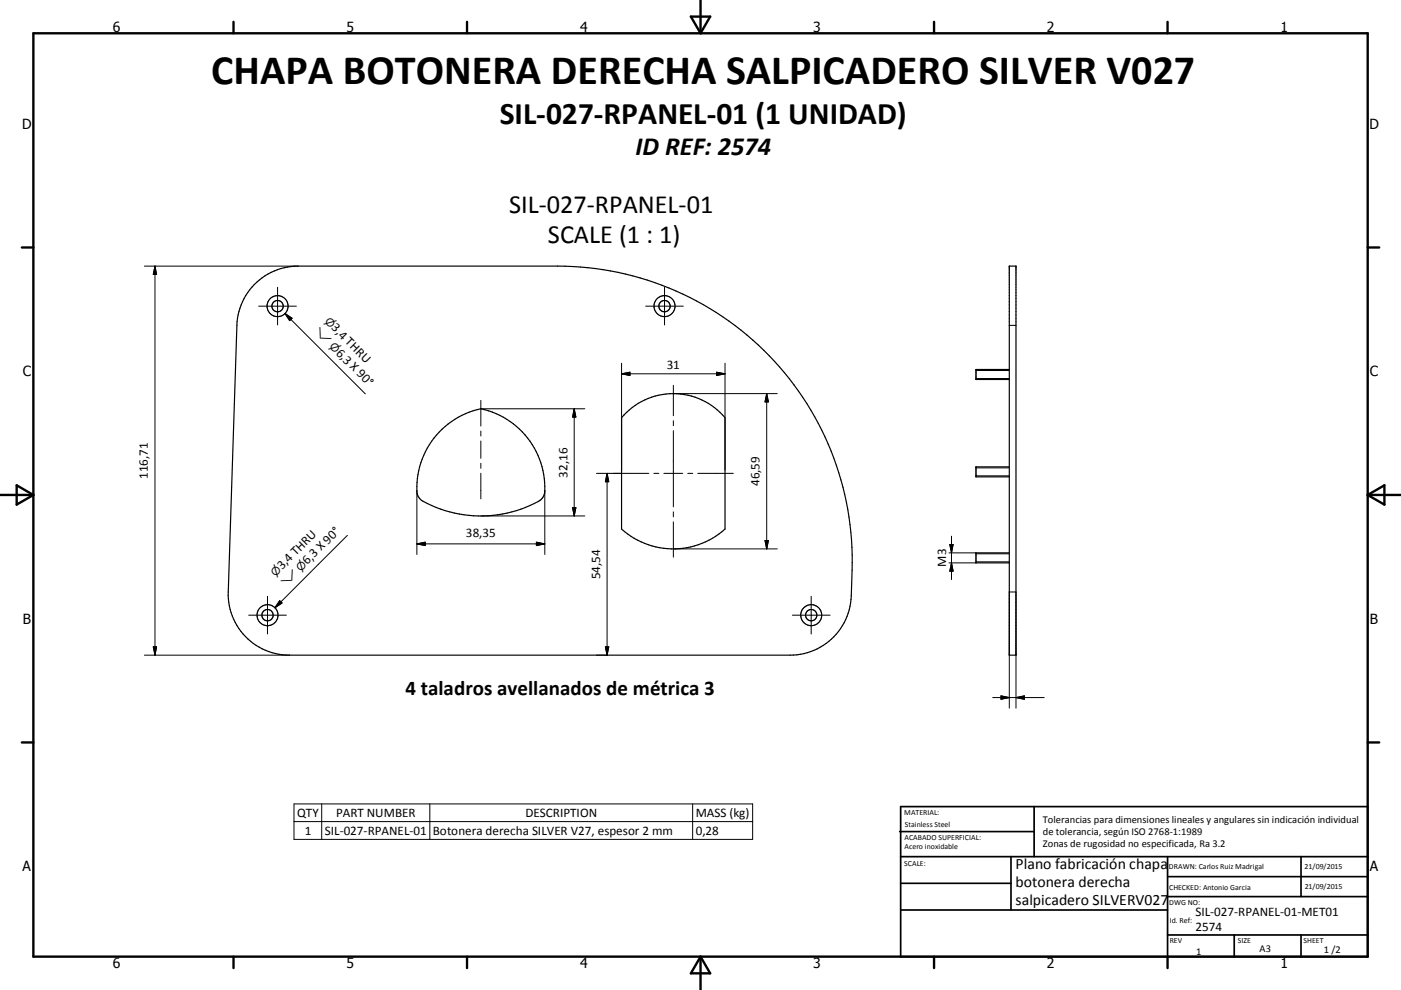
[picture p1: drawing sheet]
<svg xmlns="http://www.w3.org/2000/svg" width="420mm" height="297mm" viewBox="0 0 420 297" stroke-linecap="round" stroke-linejoin="round" font-family="sans-serif">
<g fill="none" stroke="#000" stroke-width=".36">
<path d="M302.6 79.8h2v116.8h-2zM76.2 85.4a18.5 18.5 0 0 1 13.2-5.6h77.7a88.4 88.4 0 0 1 88.4 91.3l-.3 7.7a18.4 18.4 0 0 1-18.3 17.8h-150.1a18.4 18.4 0 0 1-18.4-19l2.6-80a18.5 18.5 0 0 1 5.2-12.2zM302.6 110.8h-10v3.1h10M132.6 128.8a24 24 0 0 1 11.6-6.2 24 24 0 0 1 18.9 25.8l-.6 1.2a30 30 0 0 1-13.3 4.8 35.2 35.2 0 0 1-23.1-4.5 4.3 4.3 0 0 1-1.1-3.9 24.4 24.4 0 0 1 7.6-17.2zM187.9 123.7a20.2 20.2 0 0 1 29.5 1.6v33.4a23.2 23.2 0 0 1-31 0v-33.4zM302.6 140.1h-10v3h10M302.6 165.9h-10v3h10"/>
<circle cx="83.2" cy="91.8" r="3.2"/>
<circle cx="83.2" cy="91.8" r="1.7"/>
<circle cx="199.2" cy="91.8" r="1.7"/>
<circle cx="199.2" cy="91.8" r="3.2"/>
<circle cx="80.2" cy="184.6" r="3.2"/>
<circle cx="80.2" cy="184.6" r="1.7"/>
<circle cx="243.2" cy="184.6" r="1.69"/>
<circle cx="243.2" cy="184.6" r="3.1"/>
</g>
<g fill="none" stroke="#000" stroke-width=".3">
<path d="M43.3 79.8h46.1M46.5 79.8v116.8M46.5 79.8l.4 2.5h-.9zM77.5 91.9h11.4M83.2 86.2v11.3M85.4 94.1l24.1 24.1M85.4 94.1l2.2 1.4-.8 .7zM193.6 91.9h11.3M199.2 86.2v11.3M302.6 97.6h2M186.4 112.1h31M186.4 112.1l2.5-.4v1z"/>
<path d="M186.4 109v32M201.9 118.1h31.1M201.9 115.6v9.1M214.9 111.7l2.5 .4-2.5 .6zM217.4 109v32M229.9 118.1v46.6M229.9 118.1l.5 2.5h-1zM292.6 113.6h10M292.6 111.2h10M144.2 122.6h31.1M144.2 120.1v7.7M144.2 129.3v1.5"/>
<path d="M144.2 132.3v5.2M144.2 139v1.5M172.1 122.6v32.2M172.1 122.6l.6 2.5h-1zM201.9 126.2v1.5M201.9 129.2v22.9M125 147.2v19.1M144.2 154.8h31.1M144.2 142v7.7M163.3 147.2v19.1M171.7 152.3h1l-.6 2.5zM178.8 142h15.7"/>
<path d="M182 142v54.6M182 142l.5 2.5h-1zM196 142h1.5M199 142h5.7M201.9 153.6v1.5M201.9 156.6v10.6M206.2 142h1.5M209.2 142h10.7M292.6 142.8h10M292.6 140.4h10M80.2 178.9v11.3M104.2 160.6l-21.8 21.7"/>
<path d="M125 163.2h38.3M125 163.2l2.5-.5v1zM160.8 162.7l2.5 .5-2.5 .5zM201.9 164.7h31.1M229.4 162.2h1l-.5 2.5zM243.2 178.9v11.3M284.5 168.9h8.1M284.5 165.9h8.1M284.8 163.4h1l-.5 2.5zM285.3 160.9v13M285.3 168.9l.5 2.5h-1zM292.6 168.6h10"/>
<path d="M292.6 166.1h10M43.3 196.6h43.5M46 194.1h.9l-.4 2.5zM74.6 184.6h11.3M83.9 180.2l.7 .7-2.2 1.4zM178.8 196.6h3.2M181.5 194.1h1l-.5 2.5zM237.6 184.6h11.3M297.6 209.3h15.5M300.1 208.8l2.5 .5-2.5 .5zM302.6 212.5v-34.9h2v34.9M304.6 209.3l2.5-.5v1z"/>
<path d="M88.1 241.2h137.5v10.6h-137.5zM88.1 246.5h137.5M96.5 241.2v10.6M128.9 241.2v10.6M207.7 241.2v10.6"/>
</g>
<g fill="none" stroke="#000" stroke-width=".71">
<path d="M10 10h400v277h-400zM70 6.6v3.4M140 6.6v3.4M207.1 5h5.8l-2.9 5zM210 0v10M280 6.6v3.4M350 6.6v3.4M6.6 74.2h3.4M410 74.2h3.5M0 148.5h10M5 145.6l5 2.9-5 2.9zM410 148.5h10.1"/>
<path d="M410 148.5l5.1-2.9v5.8zM6.6 222.7h3.4M410 222.7h3.5M70 287v3.4M140 287v3.4M210 287v10M210 287l2.9 5h-5.8zM280 287v3.4M350 287v3.4"/>
</g>
<g fill="none" stroke="#000" stroke-width=".51">
<path d="M269.7 249.5h40.3M270 242h140v45h-140zM270 257h140M303.1 257v16M310 242v15M350 257v30M390.1 257v12M270 265h33.1M270 273h80M350 269h60M350 263h60M350 280.5h60"/>
<path d="M370 280.5v6.5M390.1 280.5v6.5"/>
</g>
<g fill="#000" stroke="#000" stroke-width=".3">
<path d="M46.5 79.8l.4 2.5h-.9zM85.4 94.1l2.2 1.4-.8 .7zM186.4 112.1l2.5-.4v1zM214.9 111.7l2.5 .4-2.5 .6zM172.1 122.6l.6 2.5h-1zM229.9 118.1l.5 2.5h-1zM171.7 152.3h1l-.6 2.5zM182 142l.5 2.5h-1zM125 163.2l2.5-.5v1zM160.8 162.7l2.5 .5-2.5 .5zM229.4 162.2h1l-.5 2.5zM284.8 163.4h1l-.5 2.5z"/>
<path d="M285.3 168.9l.5 2.5h-1zM46 194.1h.9l-.4 2.5zM83.9 180.2l.7 .7-2.2 1.4zM181.5 194.1h1l-.5 2.5zM300.1 208.8l2.5 .5-2.5 .5zM304.6 209.3l2.5-.5v1z"/>
</g>
<text font-size="12.6" x="63.3" y="25.3">CHAPA BOTONERA DERECHA SALPICADERO SILVER V027</text>
<text font-size="9.4" x="149.9" y="37.1">SIL-027-RPANEL-01 (1 UNIDAD)</text>
<g font-size="7.9">
<text x="190.5" y="46.6">ID REF: 2574</text>
<text x="152.7" y="63.9">SIL-027-RPANEL-01</text>
<text x="164.3" y="72.9">SCALE (1 : 1)</text>
</g>
<text font-size="6.3" x="121.6" y="208.6">4 taladros avellanados de métrica 3</text>
<g font-size="4.7">
<text x="304.5" y="260.9">Plano fabricación chapa</text>
<text x="304.5" y="266.2">botonera derecha</text>
<text x="304.5" y="271.6">salpicadero SILVERV027</text>
</g>
<g font-size="4.2">
<text x="33.9" y="9.6">6</text>
<text x="103.9" y="9.6">5</text>
<text x="173.9" y="9.6">4</text>
<text x="243.8" y="9.6">3</text>
<text x="313.9" y="9.6">2</text>
<text x="383.9" y="9.6">1</text>
<text x="6.7" y="38.7">D</text>
<text x="410.5" y="38.7">D</text>
<text x="6.9" y="112.9">C</text>
<text x="410.7" y="112.9">C</text>
<text x="6.9" y="187.1">B</text>
<text x="410.7" y="187.1">B</text>
<text x="6.8" y="261.4">A</text>
<text x="410.7" y="261.4">A</text>
<text x="33.9" y="290.4">6</text>
<text x="103.9" y="290.4">5</text>
<text x="173.9" y="290.4">4</text>
<text x="243.8" y="290.4">3</text>
<text x="313.9" y="290.4">2</text>
<text x="383.9" y="290.4">1</text>
</g>
<g font-size="3.9">
<text x="99.1" y="98.6" transform="rotate(45 99.1 98.6)">3,4 THRU</text>
<text x="100.6" y="106.1" transform="rotate(45 100.6 106.1)">6,3 X 90°</text>
<text x="199.9" y="110.6">31</text>
<text x="44.4" y="143.7" transform="rotate(-90 44.4 143.7)">116,71</text>
<text x="170.1" y="143.3" transform="rotate(-90 170.1 143.3)">32,16</text>
<text x="227.8" y="145.9" transform="rotate(-90 227.8 145.9)">46,59</text>
<text x="139.7" y="161.1">38,35</text>
<text x="84.6" y="171" transform="rotate(-45 84.6 171)">3,4 THRU</text>
<text x="92.1" y="169.6" transform="rotate(-45 92.1 169.6)">6,3 X 90°</text>
<text x="179.9" y="173.7" transform="rotate(-90 179.9 173.7)">54,54</text>
<text x="283.7" y="170" transform="rotate(-90 283.7 170)">M3</text>
<text x="89.1" y="245.1">QTY</text>
<text x="100.8" y="245.1">PART NUMBER</text>
<text x="157.6" y="245.1">DESCRIPTION</text>
<text x="208.6" y="245.2">MASS (kg)</text>
<text x="91.4" y="250.4">1</text>
<text x="97.4" y="250.4">SIL-027-RPANEL-01</text>
<text x="129.8" y="250.4">Botonera derecha SILVER V27, espesor 2 mm</text>
<text x="208.6" y="250.4">0,28</text>
<text x="358.4" y="274.9">SIL-027-RPANEL-01-MET01</text>
<text x="358.4" y="279.4">2574</text>
</g>
<g font-size="3.3">
<text x="94.1" y="99.7" transform="rotate(45 94.1 99.7)">⌵</text>
<text x="97.2" y="96.6" transform="rotate(45 97.2 96.6)">⌀</text>
<text x="98.6" y="104.1" transform="rotate(45 98.6 104.1)">⌀</text>
<text x="82.5" y="173" transform="rotate(-45 82.5 173)">⌀</text>
<text x="90.2" y="171.6" transform="rotate(-45 90.2 171.6)">⌀</text>
<text x="85.7" y="176.1" transform="rotate(-45 85.7 176.1)">⌵</text>
</g>
<g font-size="3.1">
<text x="312.7" y="246.8">Tolerancias para dimensiones lineales y angulares sin indicación individual</text>
<text x="312.7" y="250.4">de tolerancia, según ISO 2768-1:1989</text>
<text x="312.7" y="254">Zonas de rugosidad no especificada, Ra 3.2</text>
<text x="358.6" y="286.5">1</text>
<text x="377.6" y="285.6">A3</text>
<text x="396.9" y="285.9">1 /2</text>
</g>
<g font-size="2.4">
<text x="271.1" y="244.4">MATERIAL:</text>
<text x="271.2" y="252">ACABADO SUPERFICIAL:</text>
<text x="271.3" y="248">Stainless Steel</text>
<text x="271.2" y="254.7">Acero inoxidable</text>
<text x="271.1" y="259.7">SCALE:</text>
<text x="350.4" y="260.8">DRAWN: Carlos Ruiz Madrigal</text>
<text x="391.1" y="260.6">21/09/2015</text>
<text x="350.5" y="267">CHECKED: Antonio Garcia</text>
<text x="391.2" y="266.7">21/09/2015</text>
<text x="350.5" y="271.4">DWG NO:</text>
<text x="350.7" y="276.9">Id. Ref:</text>
<text x="350.7" y="282.8">REV</text>
<text x="371.1" y="282.9">SIZE</text>
<text x="390.8" y="283">SHEET</text>
</g>
</svg>
